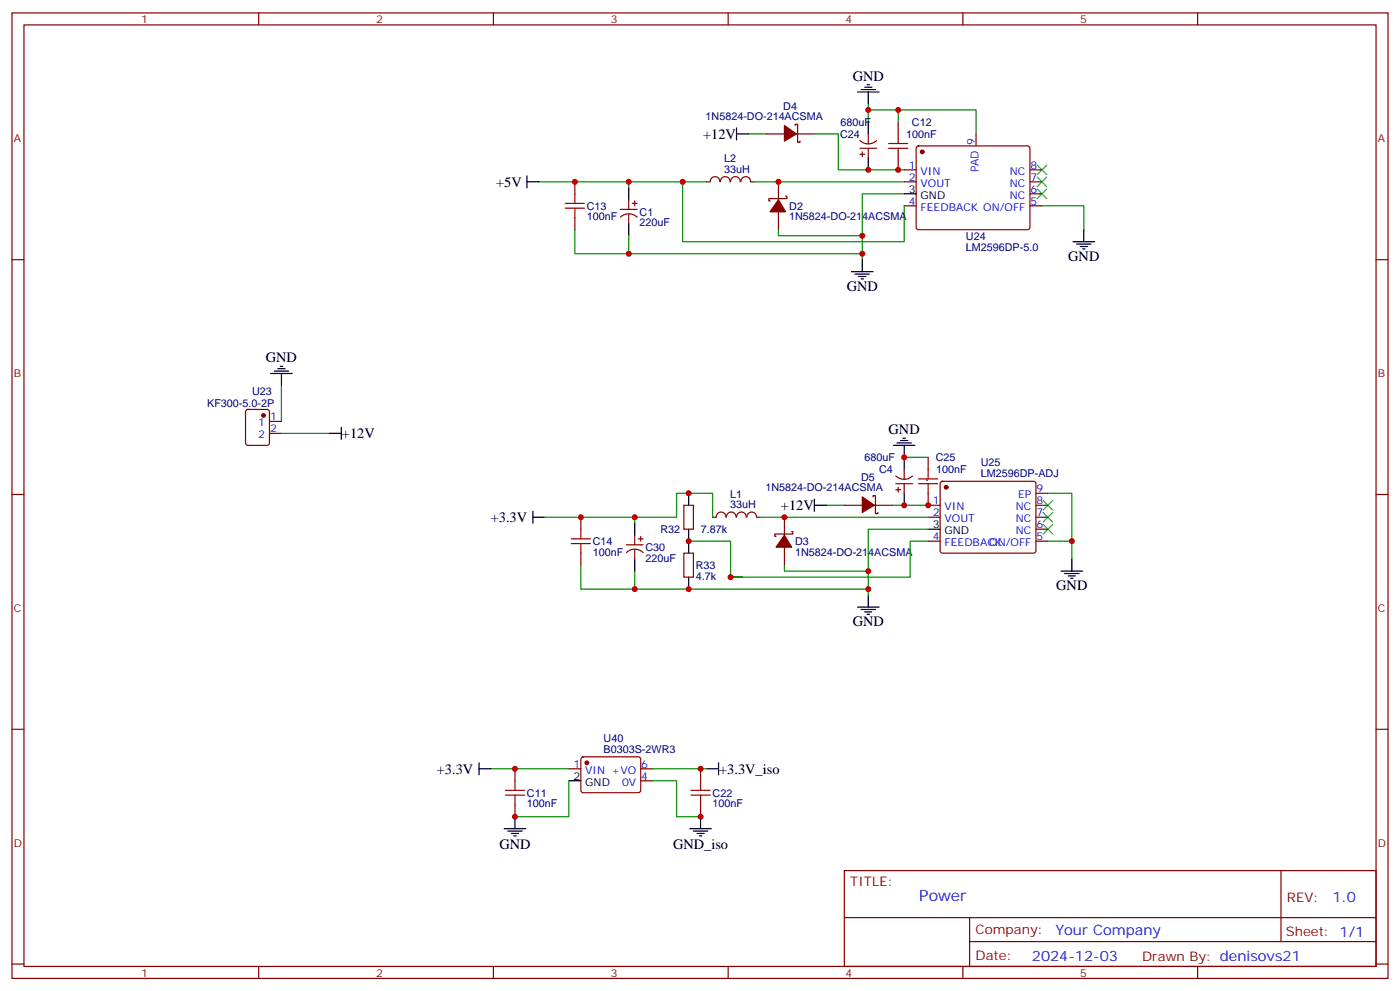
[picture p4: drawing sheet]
<svg xmlns="http://www.w3.org/2000/svg" width="412mm" height="292mm" viewBox="0 0 412 292" stroke-linecap="round" stroke-linejoin="round" font-family="sans-serif">
<g fill="none" stroke="#870000" stroke-width=".35">
<path d="M3.5 3.8h405.4v284.3h-405.4zM7.1 7.3h398.2v277.3h-398.2zM76.2 3.8v3.5M145.3 3.8v3.5M214.5 3.8v3.5M283.6 3.8v3.5M352.8 3.8v3.5M225.8 39.4h5.3M234.2 37v-.4h.7v5.3h.8v-.3M234.6 39.4h5.3M255.8 39.4v2.9M264.6 35.9v3.5"/>
<path d="M287.5 39.4v3.6M169.3 53.6v3.5M185.2 58.8v2.9M186.3 59.9h1.4M187 59.2v1.4M212 53.5a1.41 1.41 0 0 0-1.4-1.5 1.41 1.41 0 0 0-1.4 1.5l-1.1 .1M212.2 53.5a1.41 1.41 0 0 1 1.4-1.5 1.41 1.41 0 0 1 1.4 1.5M215.2 53.5a1.41 1.41 0 0 1 1.4-1.5 1.41 1.41 0 0 1 1.4 1.5M218.3 53.5a1.41 1.41 0 0 1 1.4-1.5 1.41 1.41 0 0 1 1.4 1.5M221.2 53.6h1M229.3 53.6v5.2M231.4 57.8h.4v.7h-5.3v.7h.3"/>
<path d="M253.3 41.4a3.5 3.5 0 0 0 4.9 0M253.3 43.7h4.9M253.3 45.4h1.4M254 44.7v1.4M255.8 43.7v2.8M264.6 46.5v3.5M266.3 53.6h3.6M266.3 50h3.6M270.1 43.2l.5-.2h32.1l.5 .2 .2 .5-.1 23.5-.6 .5-32.4-.1-.4-.6v-23.3zM303.4 53.6h3.5M303.4 50h3.5M303.4 57.1h3.5"/>
<path d="M3.5 76.5h3.6M169.3 64.1v3.6M182.7 61.7h5M182.8 63.9a3.5 3.5 0 0 1 4.9 .1M185.2 63.1v2.8M229.3 62.4v5.3M266.3 60.6h3.6M303.4 60.6h3.5M405.3 76.5h3.6M72.6 120.8l.4-.2h5.7l.6 .4 .1 9.5-.5 .6-5.9 .1-.6-.5-.1-9.4zM79.4 124.1h3.5M79.4 127.6h3.5"/>
<path d="M266.3 138.2v2.8M273.4 134.7v3.5M3.5 145.6h3.6M171.1 152.3v3.6M187 157.6v2.8M188 158.7h1.4M188.7 158v1.4M201.4 148.8h2.9v7.1h-2.9zM209.9 152.3h1.1M211 152.3a1.41 1.41 0 0 1 1.4-1.5 1.41 1.41 0 0 1 1.4 1.5M214 152.3a1.41 1.41 0 0 1 1.4-1.5 1.41 1.41 0 0 1 1.4 1.5M217 152.3a1.41 1.41 0 0 1 1.4-1.5 1.41 1.41 0 0 1 1.4 1.5"/>
<path d="M220 152.3a1.41 1.41 0 0 1 1.4-1.5 1.41 1.41 0 0 1 1.4 1.5M223 152.3h1M231.1 152.3v5.3M233.2 156.6h.3v.7h-5.3v.7h.4M248.7 148.8h5.3M257.2 146.3v-.3h.7v5.3h.7v-.4M257.5 148.8h5.3M263.9 140.1a3.5 3.5 0 0 0 4.9 .1M263.9 142.5h4.9M263.9 144.2h1.4M264.6 143.5v1.4M266.3 142.5v2.8"/>
<path d="M273.4 145.3v3.5h3.5M273.4 152.3h3.5M273.4 159.4h3.5M277.2 142l.4-.3h26.8l.5 .3 .3 .5-.1 20-.7 .4-27-.1-.5-.6v-19.7zM305.2 152.3h3.5M305.2 148.8h3.5M305.2 159.4h3.5M305.2 155.9h3.5M305.2 145.3h3.5M405.3 145.6h3.6M171.1 162.9v3.5M184.5 160.4h4.9"/>
<path d="M184.5 162.7a3.5 3.5 0 0 1 5 0M187 161.9v2.8M201.4 162.9h2.9v7.1h-2.9zM231.1 161.1v5.3M3.5 214.8h3.6M405.3 214.8h3.6M151.7 226.4v3.5M151.7 237v3.5M167.6 226.4h3.5M171.3 223.1l.5-.2h16.5l.4 .7v9.4l-.7 .5-16.5-.1-.4-.6v-9.2zM188.7 226.4h3.6M188.7 229.9h3.6"/>
<path d="M206.4 226.4v3.5M206.4 237v3.5M248.7 256.4h156.6v28.2h-156.6zM377.3 256.4v20.9M248.7 270.2h156.5M285.6 277.3h119.6M285.6 270.2v14.2M3.5 283.9h3.6M76.2 284.6v3.5M145.3 284.6v3.5M214.5 284.6v3.5M283.6 284.6v3.5"/>
<path d="M352.8 284.6v3.5M405.3 283.9h3.6"/>
</g>
<g fill="none" stroke="#008700" stroke-width=".35">
<path d="M220.5 39.4h5.3M239.9 39.4h7v10.6h19.4M255.8 32.4h31.7v7M255.8 30.6v5.3M264.6 32.4v3.5M158.7 53.6h26.5M201.1 53.6h-15.9v1.7M208.1 53.6h-7v17.6h65.2v-10.6M222.2 53.6h44.1M266.3 57.1h-12.3v19.4M169.3 67.7v7h15.9M185.2 69.4v5.3h68.8"/>
<path d="M229.3 67.7v1.7h24.7M306.9 60.6h12.4v7.1M82.9 113.5v10.6M82.9 127.6h14.1M266.3 134.7h7.1M160.5 152.3h26.5M202.8 159.4h12.4v10.6M209.9 152.3v-7h-10.6v7h-12.3v1.8M224 152.3h49.4M243.4 148.8h5.3M262.8 148.8h10.6M273.4 155.9h-17.6v19.4"/>
<path d="M273.4 159.4h-5.3v10.6h-52.9h3.5h-1.7M308.7 145.3h7v19.4M308.7 159.4h7M171.1 166.4v7.1h15.9M187 168.2v5.3h68.8M231.1 166.4v1.8h24.7M144.6 226.4h23M167.6 229.9v10.6h-15.9M192.3 229.9h7v10.6h7.1M192.3 226.4h15.8"/>
</g>
<g fill="none" stroke="#a10000" stroke-width=".35">
<path d="M264.6 39.4v2.9M166.5 59.9h5.7M169.3 57.1v2.8M261.8 42.3h5.6M261.8 43.7h5.6M264.6 43.7v2.8M166.5 61.3h5.7M169.3 61.3v2.8M273.4 138.2v2.8M168.3 158.7h5.6M171.1 155.9v2.8M270.6 141h5.6"/>
<path d="M270.6 142.5h5.6M273.4 142.5v2.8M168.3 160.1h5.6M171.1 160.1v2.8M148.9 232.8h5.6M148.9 234.2h5.6M151.7 229.9v2.9M151.7 234.2v2.8M203.6 232.8h5.6M203.6 234.2h5.6M206.4 229.9v2.9M206.4 234.2v2.8"/>
</g>
<g fill="none" stroke="#000" stroke-width=".35">
<path d="M217 39.4h3.5M217 37.7v3.5M252.6 27.1h6.3M253.6 26.4h4.3M254.7 25.7h2.1M255.4 25h.7M255.8 27.1v3.5M255.8 35.9v3.5M155.2 53.6h3.5M155.2 51.8v3.5M185.2 55.3v3.5M255.8 46.5v3.5"/>
<path d="M266.3 57.1h3.6M185.2 65.9v3.5M254 76.5v3.5M316.1 71.2h6.3M317.1 71.9h4.3M318.2 72.6h2.1M318.9 73.3h.7M319.3 67.7v3.5M250.8 80h6.4M251.9 80.7h4.2M252.9 81.4h2.2M253.6 82.1h.8"/>
<path d="M79.7 110h6.4M80.8 109.3h4.2M81.8 108.6h2.2M82.5 107.9h.8M82.9 110v3.5M97 127.6h3.5M100.5 125.9v3.5M263.2 131.2h6.3M264.2 130.5h4.3M265.3 129.8h2.1M266 129h.7M266.3 131.2v7"/>
<path d="M157 152.3h3.5M157 150.6v3.5M187 154.1v3.5M202.8 145.3v3.5M202.8 155.9v7M239.9 148.8h3.5M239.9 147v3.6M266.3 145.3v3.5M273.4 155.9h3.5M187 164.7v3.5M202.8 170v3.5M252.6 178.8h6.3"/>
<path d="M253.6 179.5h4.3M255.8 175.3v3.5M312.6 168.2h6.3M313.6 168.9h4.3M314.7 169.6h2.1M315.4 170.3h.7M315.7 164.7v3.5M254.7 180.2h2.1M255.4 180.9h.7M141.1 226.4h3.5M141.1 224.6v3.6M167.6 229.9h3.5"/>
<path d="M208.1 226.4h3.6M211.7 224.6v3.6M148.5 244.1h6.4M149.6 244.8h4.2M150.6 245.5h2.2M151.3 246.2h.7M151.7 240.5v3.6M203.2 244.1h6.3M204.3 244.8h4.2M205.3 245.5h2.1M206 246.2h.7M206.4 240.5v3.6"/>
</g>
<g fill="#870000" stroke="#870000" stroke-width=".35">
<path d="M231.1 37l3.5 2.4-3.5 2.2z"/>
<path d="M229.3 58.8l2.1 3.6h-4.6z"/>
<path d="M254 146.3l3.5 2.5-3.5 2.1z"/>
<path d="M231.1 157.6l2.1 3.5h-4.6z"/>
<circle cx="271.6" cy="44.7" r=".53"/>
<circle cx="77.6" cy="122.3" r=".53"/>
<circle cx="278.7" cy="143.5" r=".53"/>
<circle cx="172.9" cy="224.6" r=".53"/>
</g>
<path d="M305.5 48.6l2.8 2.8M305.5 52.1l2.8 2.9M305.5 55.7l2.8 2.8M308.3 48.6l-2.8 2.8M308.3 52.1l-2.8 2.9M308.3 55.7l-2.8 2.8M307.3 147.4l2.8 2.8M307.3 150.9l2.8 2.8M307.3 154.4l2.8 2.9M310.1 147.4l-2.8 2.8M310.1 150.9l-2.8 2.8M310.1 154.4l-2.8 2.9" fill="none" stroke="#3c3" stroke-width=".35"/>
<circle cx="273" cy="141.4" r=".18" fill="#000"/>
<g fill="#c00">
<circle cx="185.2" cy="74.7" r=".88"/>
<circle cx="169.3" cy="53.6" r=".88"/>
<circle cx="264.6" cy="32.4" r=".88"/>
<circle cx="264.6" cy="50" r=".88"/>
<circle cx="255.8" cy="50" r=".88"/>
<circle cx="229.3" cy="53.6" r=".88"/>
<circle cx="255.8" cy="32.4" r=".88"/>
<circle cx="254" cy="74.7" r=".88"/>
<circle cx="185.2" cy="53.6" r=".88"/>
<circle cx="201.1" cy="53.6" r=".88"/>
<circle cx="254" cy="69.4" r=".88"/>
<circle cx="315.7" cy="159.4" r=".88"/>
<circle cx="215.2" cy="170" r=".88"/>
<circle cx="231.1" cy="152.3" r=".88"/>
<circle cx="202.8" cy="145.3" r=".88"/>
<circle cx="202.8" cy="159.4" r=".88"/>
<circle cx="202.8" cy="173.5" r=".88"/>
<circle cx="266.3" cy="134.7" r=".88"/>
<circle cx="273.4" cy="148.8" r=".88"/>
<circle cx="187" cy="173.5" r=".88"/>
<circle cx="171.1" cy="152.3" r=".88"/>
<circle cx="266.3" cy="148.8" r=".88"/>
<circle cx="255.8" cy="168.2" r=".88"/>
<circle cx="187" cy="152.3" r=".88"/>
<circle cx="255.8" cy="173.5" r=".88"/>
<circle cx="151.7" cy="226.4" r=".88"/>
<circle cx="151.7" cy="240.5" r=".88"/>
<circle cx="206.4" cy="226.4" r=".88"/>
<circle cx="206.4" cy="240.5" r=".88"/>
</g>
<text font-size="4.6" fill="#00f" x="270.8" y="265.4">Power</text>
<g font-size="4.2">
<text x="251.2" y="23.8">GND</text>
<text x="207.1" y="40.9">+12V</text>
<text x="146.1" y="54.9">+5V</text>
<text x="314.7" y="76.8">GND</text>
<text x="249.4" y="85.7">GND</text>
<text x="78.3" y="106.7">GND</text>
<text x="100.7" y="129">+12V</text>
<text x="261.8" y="128">GND</text>
<text x="144.6" y="153.7">+3.3V</text>
<text x="230" y="150.2">+12V</text>
<text x="311.1" y="173.8">GND</text>
<text x="251.2" y="184.4">GND</text>
<text x="128.7" y="227.8">+3.3V</text>
<text x="211.8" y="227.8">+3.3V_iso</text>
<text x="147.1" y="250.1">GND</text>
<text x="198.3" y="250.1">GND_iso</text>
</g>
<g font-size="4.2" fill="#00f">
<text x="392.5" y="265.7">1.0</text>
<text x="310.9" y="275.2">Your Company</text>
<text x="304" y="283">2024-12-03</text>
</g>
<g font-size="3.9" fill="#800">
<text x="250.5" y="261">TITLE:</text>
<text x="379.1" y="265.7">REV:</text>
<text x="287.4" y="275.2">Company:</text>
<text x="378.7" y="275.8">Sheet: 1/1</text>
<text x="287.4" y="282.9">Date:</text>
<text x="336.4" y="282.9">Drawn By: denisovs21</text>
</g>
<g font-size="3.2" fill="#800">
<text x="41.6" y="6.8">1</text>
<text x="110.8" y="6.8">2</text>
<text x="179.9" y="6.8">3</text>
<text x="249.1" y="6.8">4</text>
<text x="318.2" y="6.8">5</text>
<text x="4.1" y="41.9">A</text>
<text x="405.9" y="41.9">A</text>
<text x="4.1" y="111.1">B</text>
<text x="405.9" y="111.1">B</text>
<text x="4.1" y="180.2">C</text>
<text x="405.9" y="180.2">C</text>
<text x="4.1" y="249.3">D</text>
<text x="405.9" y="249.3">D</text>
<text x="41.6" y="287.6">1</text>
<text x="110.8" y="287.6">2</text>
<text x="179.9" y="287.6">3</text>
<text x="249.1" y="287.6">4</text>
<text x="318.2" y="287.6">5</text>
</g>
<g font-size="3.2" fill="#000080">
<text x="207.8" y="35.3">1N5824-DO-214ACSMA</text>
<text x="230.7" y="32.4">D4</text>
<text x="247.5" y="40.6">C24</text>
<text x="247.6" y="37.1">680uF</text>
<text x="267" y="40.6">100nF</text>
<text x="268.6" y="37.1">C12</text>
<text x="213.4" y="47.8">L2</text>
<text x="213.4" y="51">33uH</text>
<text x="172.9" y="64.9">100nF</text>
<text x="172.9" y="61.8">C13</text>
<text x="188.4" y="63.5">C1</text>
<text x="232.5" y="64.9">1N5824-DO-214ACSMA</text>
<text x="232.5" y="61.7">D2</text>
<text x="188.4" y="66.7">220uF</text>
<text x="284.5" y="70.6">U24</text>
<text x="284.5" y="73.8">LM2596DP-5.0</text>
<text x="61" y="120">KF300-5.0-2P</text>
<text x="74.3" y="116.2">U23</text>
<text x="254.6" y="135.8">680uF</text>
<text x="275.7" y="135.8">C25</text>
<text x="288.9" y="137.4">U25</text>
<text x="253.7" y="141.8">D5</text>
<text x="259" y="139.4">C4</text>
<text x="275.8" y="139.4">100nF</text>
<text x="288.9" y="140.6">LM2596DP-ADJ</text>
<text x="215.1" y="149.7">33uH</text>
<text x="215.1" y="146.6">L1</text>
<text x="225.5" y="144.6">1N5824-DO-214ACSMA</text>
<text x="174.6" y="160.5">C14</text>
<text x="194.5" y="157">R32</text>
<text x="206.4" y="157">7.87k</text>
<text x="234.2" y="160.5">D3</text>
<text x="174.6" y="163.7">100nF</text>
<text x="190.2" y="165.4">220uF</text>
<text x="190.2" y="162.3">C30</text>
<text x="205" y="167.6">R33</text>
<text x="234.2" y="163.7">1N5824-DO-214ACSMA</text>
<text x="205" y="170.7">4.7k</text>
<text x="177.8" y="221.7">B0303S-2WR3</text>
<text x="177.8" y="218.5">U40</text>
<text x="155.2" y="237.8">100nF</text>
<text x="155.2" y="234.6">C11</text>
<text x="209.9" y="237.8">100nF</text>
<text x="209.9" y="234.6">C22</text>
</g>
<g font-size="3.2" fill="#00f">
<text x="287.2" y="42.8" transform="rotate(-90 287.2 42.8)">9</text>
<text x="267.7" y="49.7">1</text>
<text x="267.7" y="53.2">2</text>
<text x="271.2" y="51.4">VIN</text>
<text x="288.2" y="50.8" transform="rotate(-90 288.2 50.8)">PAD</text>
<text x="297.5" y="51.4">NC</text>
<text x="303.6" y="53.2">7</text>
<text x="303.6" y="49.7">8</text>
<text x="271.2" y="55">VOUT</text>
<text x="297.5" y="58.5">NC</text>
<text x="297.5" y="55">NC</text>
<text x="303.6" y="56.7">6</text>
<text x="267.7" y="60.3">4</text>
<text x="271.2" y="62">FEEDBACK ON/OFF</text>
<text x="303.6" y="60.3">5</text>
<text x="76.1" y="125.5">1</text>
<text x="79.6" y="123.8">1</text>
<text x="76.1" y="129">2</text>
<text x="79.6" y="127.3">2</text>
<text x="274.7" y="148.4">1</text>
<text x="299.9" y="146.7">EP</text>
<text x="305.3" y="148.4">8</text>
<text x="305.3" y="144.9">9</text>
<text x="274.7" y="152">2</text>
<text x="278.2" y="150.2">VIN</text>
<text x="278.2" y="153.7">VOUT</text>
<text x="299.3" y="153.7">NC</text>
<text x="299.3" y="150.2">NC</text>
<text x="305.3" y="155.5">6</text>
<text x="305.3" y="152">7</text>
<text x="274.7" y="159">4</text>
<text x="278.2" y="160.8">FEEDBACK</text>
<text x="291.4" y="160.8">ON/OFF</text>
<text x="299.3" y="157.3">NC</text>
<text x="305.3" y="159">5</text>
<text x="168.9" y="226.1">1</text>
<text x="172.4" y="227.8">VIN +VO</text>
<text x="188.9" y="226.1">6</text>
<text x="183.2" y="231.4">0V</text>
<text x="188.9" y="229.6">4</text>
</g>
<g font-size="3.2">
<text x="267.7" y="56.7">3</text>
<text x="271.2" y="58.5">GND</text>
<text x="274.7" y="155.5">3</text>
<text x="278.2" y="157.3">GND</text>
<text x="168.9" y="229.6">2</text>
<text x="172.4" y="231.4">GND</text>
</g>
</svg>
